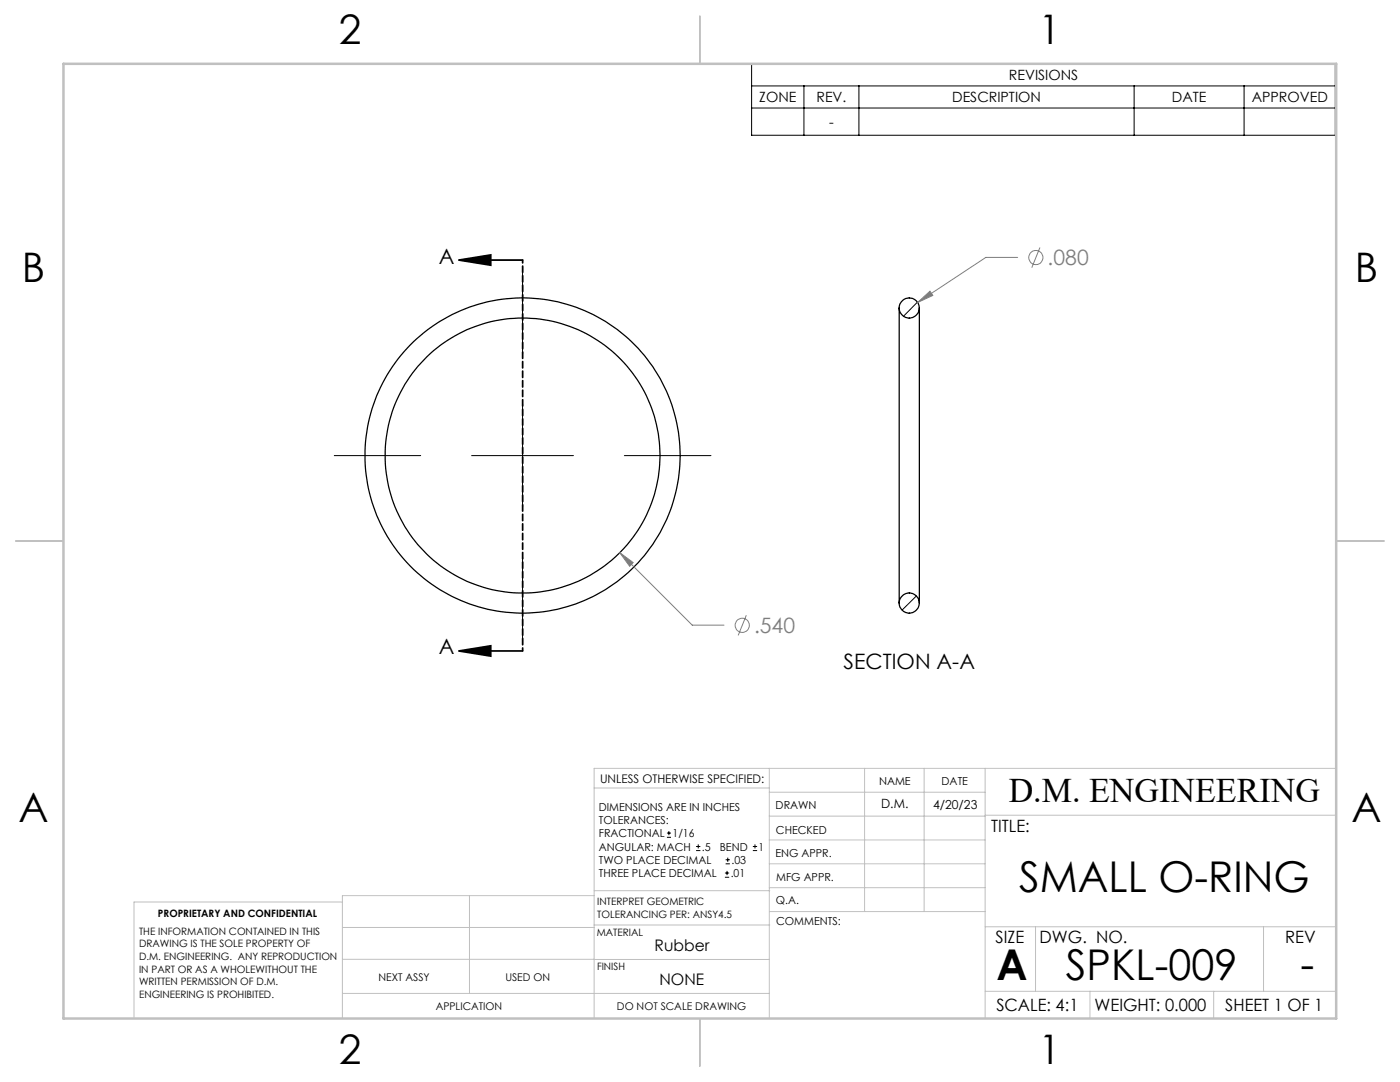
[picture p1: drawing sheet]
<svg xmlns="http://www.w3.org/2000/svg" width="279mm" height="216mm" viewBox="0 0 279 216" stroke-linecap="round" stroke-linejoin="round" font-family="sans-serif">
<g fill="none" stroke="#000" stroke-width=".25">
<path d="M179.5 61.5a2.01 2.01 0 0 1 2-2.1 2.01 2.01 0 0 1 2 2.1M179.5 61.5a2.01 2.01 0 0 0 2 2 2.01 2.01 0 0 0 2-2M179.5 61.5v58.8M183.5 61.5v58.8M179.5 120.3a2.01 2.01 0 0 0 2 2 2.01 2.01 0 0 0 2-2M179.5 120.3a2.01 2.01 0 0 1 2-2 2.01 2.01 0 0 1 2 2"/>
<circle cx="104.3" cy="90.9" r="27.4"/>
<circle cx="104.3" cy="90.9" r="31.4"/>
</g>
<g fill="none" stroke="#000" stroke-width=".2">
<path d="M150 12.7h116.5v14.3h-116.5zM150 17.1h116.5M160.4 17.1v9.9M171.4 17.1v9.9M226.3 17.1v9.9M248.3 17.1v9.9M150 21.6h116.5M104.3 53.3v17.3M183.1 60.3l-2.8 2.8M66.7 90.9h17.3M94.1 90.9h20.3M104.3 80.8v20.3"/>
<path d="M124.6 90.9h17.3M104.3 111.2v17.3M182.9 118.9l-2.9 2.8M133.1 167.1h.8M133.1 166.2h.8M133.5 165.8v.9M138.9 169.7h.9M138.9 168.9h.9M139.3 168.5v.8M144.7 175h.8M144.7 174.2h.8M144.8 172.4h.9"/>
<path d="M144.8 171.6h.9M145.1 173.8v.8M145.2 171.1v.9M150.2 169.7h.9M150.2 168.9h.9M150.7 168.5v.8"/>
</g>
<g fill="none" stroke="#808080" stroke-width=".2">
<path d="M203.1 51.4h-6.4l-13.6 9M207.5 49.4l-1.6 4M183.1 60.4l2.5-2.3 .6 .8zM123.7 110.3l2.7 2-.7 .7zM123.7 110.3l14.4 14.4h6.4M148.9 122.8l-1.6 4"/>
<circle cx="206.7" cy="51.4" r="1.42"/>
<circle cx="148.1" cy="124.8" r="1.41"/>
</g>
<path d="M91.6 51.9l6.3-1v2zM91.6 51.9h12.7M91.6 129.9l6.3-1v2zM91.6 129.9h12.7" fill="none" stroke="#000" stroke-width=".35"/>
<path d="M104.3 51.9v78" fill="none" stroke="#000" stroke-width=".35" stroke-dasharray="1.3 .6" stroke-dashoffset=".7"/>
<g fill="none" stroke="#c0c0c0" stroke-width=".2">
<path d="M118.6 157.2h34.9M153.5 153.3v49.9M153.5 158.1h43.1M172.5 153.3v28.6M184.4 153.3v28.6M196.6 153.3v49.9M266.7 153.3h-148.1v49.9M68.3 180h-41.6v23.2M93.7 178.7v19.5M118.6 178.7h-50.3v24.5M118.6 177.7h35M153.5 167.6h43.1"/>
<path d="M153.5 162.8h43.1M153.5 172.4h43.1M153.5 177.1h43.1M196.6 162.7h70.1M68.3 198.2h85.2M68.3 191.4l85.2 .1M68.3 185.1h50.3M118.6 184.6h35M153.6 181.9h43M196.6 197.8h70.1M196.6 184.9h70.1M206.7 184.9v12.9"/>
<path d="M217.5 197.8v5.4M242.2 197.8v5.4M252.2 184.9v12.9"/>
</g>
<path d="M139.7 3.2v9.5M3.1 107.9h9.6M266.7 107.9h9.5M139.7 203.2v9.6" fill="none" stroke="#c0c0c0" stroke-width=".25"/>
<path d="M12.7 12.7h254v190.5h-254z" fill="none" stroke="#c0c0c0" stroke-width=".5"/>
<path d="M91.6 51.9l6.3-1v2zM91.6 129.9l6.3-1v2z" fill="#000"/>
<path d="M123.7 110.3l2 2.7 .7-.7zM183.1 60.4l3.1-1.5-.6-.8z" fill="#808080"/>
<g font-size="8.5">
<text x="203.4" y="177.9">SMALL O-RING</text>
<text x="198.9" y="195.5">A</text>
<text x="212.7" y="195.5">SPKL-009</text>
<text x="259.5" y="195.4">-</text>
</g>
<g font-size="8.1">
<text x="67.6" y="8.9">2</text>
<text x="207.3" y="8.9">1</text>
<text x="4.4" y="56.2">B</text>
<text x="270.4" y="56.2">B</text>
<text x="3.7" y="164.1">A</text>
<text x="269.7" y="164.1">A</text>
<text x="67.6" y="212.4">2</text>
<text x="207.3" y="212.4">1</text>
</g>
<text font-size="6.9" x="201.3" y="160.1">D.M. ENGINEERING</text>
<g font-size="4.2">
<text x="87.6" y="52.6">A</text>
<text x="87.6" y="130.6">A</text>
<text x="168.4" y="133.5">SECTION A-A</text>
</g>
<g font-size="4.2" fill="#808080">
<text x="209.1" y="52.9">.080</text>
<text x="150.5" y="126.3">.540</text>
</g>
<g font-size="3.4">
<text x="197.8" y="166">TITLE:</text>
<text x="198.7" y="188.1">SIZE</text>
<text x="207.5" y="188.1">DWG. NO.</text>
<text x="256.5" y="188.2">REV</text>
<text x="198.8" y="201.7">SCALE: 4:1</text>
<text x="218.4" y="201.7">WEIGHT: 0.000</text>
<text x="244.5" y="201.7">SHEET 1 OF 1</text>
</g>
<g font-size="3.2">
<text x="130.6" y="189.8">Rubber</text>
<text x="131.6" y="196.6">NONE</text>
</g>
<g font-size="2.8">
<text x="201.3" y="16">REVISIONS</text>
<text x="151.5" y="20.4">ZONE</text>
<text x="162.9" y="20.4">REV.</text>
<text x="190" y="20.4">DESCRIPTION</text>
<text x="233.9" y="20.4">DATE</text>
<text x="249.8" y="20.4">APPROVED</text>
<text x="165.5" y="25.3">-</text>
</g>
<g font-size="2.5">
<text x="175.9" y="161.3">D.M.</text>
<text x="186.2" y="161.4">4/20/23</text>
</g>
<text font-size="2.4" x="119.8" y="156.2">UNLESS OTHERWISE SPECIFIED:</text>
<g font-size="2.2">
<text x="119.5" y="161.8">DIMENSIONS ARE IN INCHES</text>
<text x="154.8" y="161.4">DRAWN</text>
<text x="175.4" y="156.6">NAME</text>
<text x="187.9" y="156.7">DATE</text>
<text x="119.5" y="164.4">TOLERANCES:</text>
<text x="119.5" y="167.1">FRACTIONAL</text>
<text x="134.2" y="167.1">1/16</text>
<text x="154.9" y="166.3">CHECKED</text>
<text x="119.5" y="172.4">TWO PLACE DECIMAL</text>
<text x="119.5" y="169.7">ANGULAR: MACH</text>
<text x="140.1" y="169.7">.5</text>
<text x="143.6" y="169.7">BEND</text>
<text x="146" y="172.4">.03</text>
<text x="151.4" y="169.7">1</text>
<text x="154.8" y="171">ENG APPR.</text>
<text x="119.5" y="175">THREE PLACE DECIMAL</text>
<text x="145.8" y="175">.01</text>
<text x="154.9" y="175.7">MFG APPR.</text>
<text x="154.9" y="180.4">Q.A.</text>
<text x="154.9" y="184.6">COMMENTS:</text>
</g>
<g font-size="2.1">
<text x="75.5" y="195.7">NEXT ASSY</text>
<text x="100.9" y="195.7">USED ON</text>
<text x="86.9" y="201.5">APPLICATION</text>
<text x="123.1" y="201.6">DO NOT SCALE DRAWING</text>
</g>
<g font-size="2">
<text x="31.5" y="182.9">PROPRIETARY AND CONFIDENTIAL</text>
<text x="119.2" y="180.6">INTERPRET GEOMETRIC</text>
<text x="119.2" y="183.1">TOLERANCING PER: ANSY4.5</text>
<text x="27.8" y="186.5">THE INFORMATION CONTAINED IN THIS</text>
<text x="27.8" y="189">DRAWING IS THE SOLE PROPERTY OF</text>
<text x="27.8" y="191.6">D.M. ENGINEERING. ANY REPRODUCTION</text>
<text x="119.1" y="186.7">MATERIAL</text>
<text x="27.8" y="194.1">IN PART OR AS A WHOLEWITHOUT THE</text>
<text x="27.8" y="196.6">WRITTEN PERMISSION OF D.M.</text>
<text x="119.1" y="193.5">FINISH</text>
<text x="27.8" y="199.1">ENGINEERING IS PROHIBITED.</text>
</g>
</svg>
